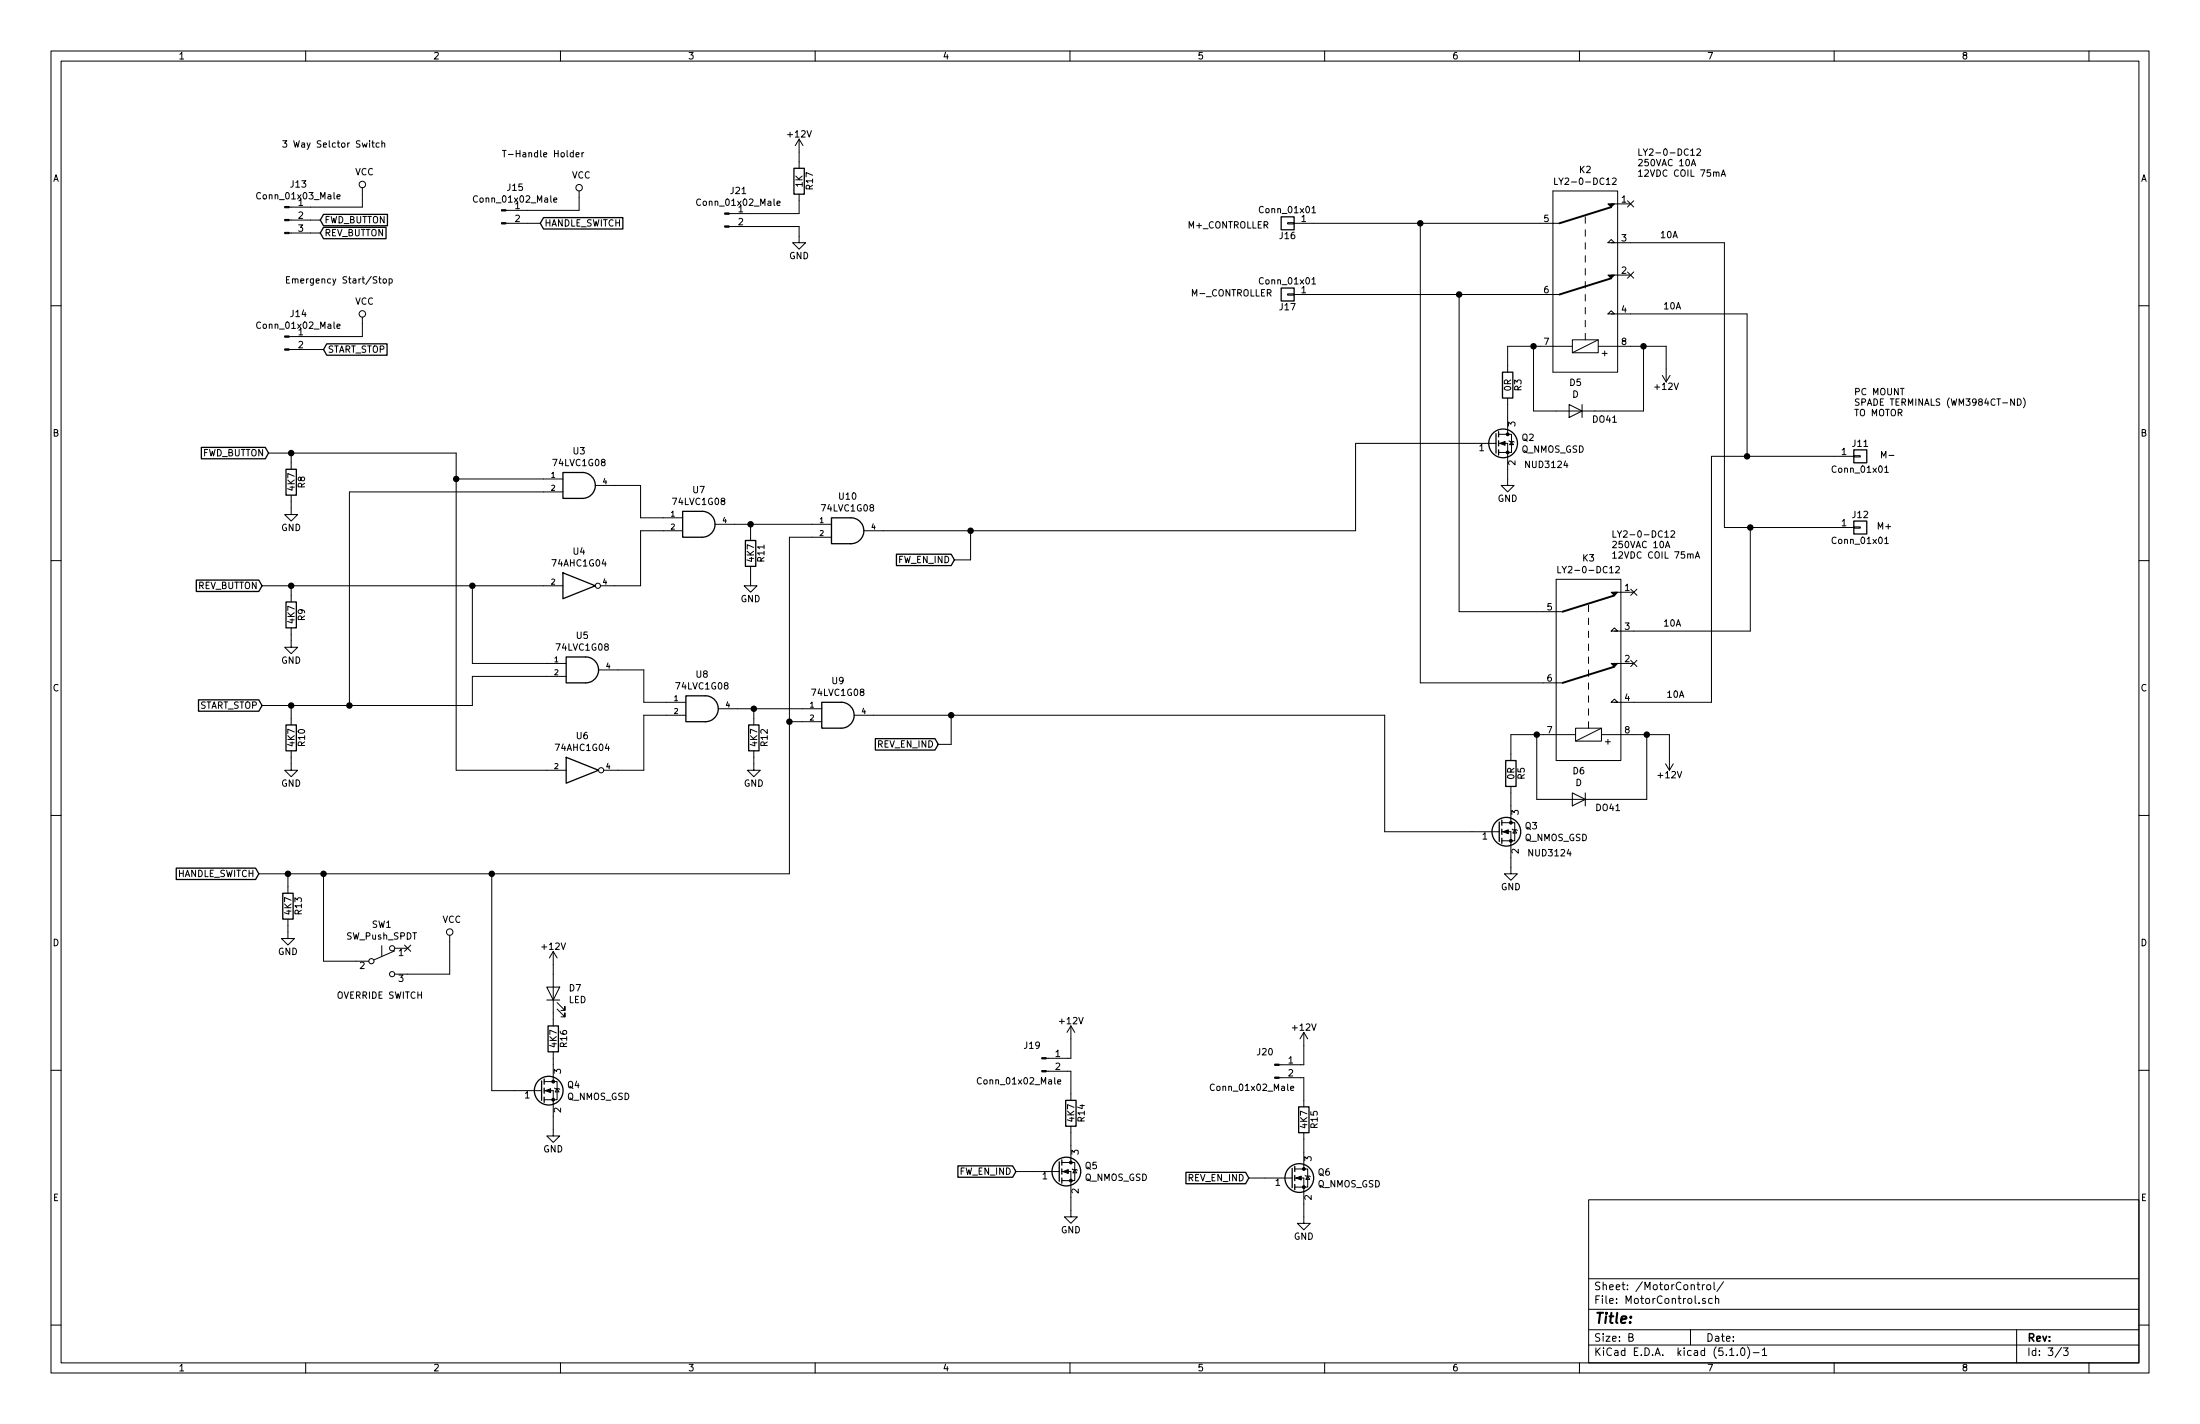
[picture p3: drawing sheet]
EESchema Schematic File Version 4
LIBS:LatheControl-cache
EELAYER 29 0
EELAYER END
$Descr B 17000 11000
encoding utf-8
Sheet 3 3
Title ""
Date ""
Rev ""
Comp ""
Comment1 ""
Comment2 ""
Comment3 ""
Comment4 ""
$EndDescr
$Comp
L LatheControl-rescue:+12V #PWR?
U 1 1
P 12875 2850
AR Path="/5C7584D1" Ref="#PWR?"  Part="1" 
AR Path="/5AFD01F0/5C7584D1" Ref="#PWR?"  Part="1" 
AR Path="/5AFD01F6/5C7584D1" Ref="#PWR0105"  Part="1" 
F 0 "#PWR0105" H 12875 2700 50  0001 C CNN
F 1 "+12V" H 12875 2990 50  0000 C CNN
F 2 "" H 12875 2850 50  0001 C CNN
F 3 "" H 12875 2850 50  0001 C CNN
	1    12875 2850
	1    0    0    1   
$EndComp
Wire Wire Line
	12600 2675 12700 2675
Wire Wire Line
	12875 2675 12875 2850
Text Notes 14325 3225 0    50   ~ 0
PC MOUNT\nSPADE TERMINALS (WM3984CT-ND)\nTO MOTOR
$Comp
L Device:Q_NMOS_GSD Q?
U 1 1
P 11550 3425
AR Path="/5AFD01F0/5C7584DA" Ref="Q?"  Part="1" 
AR Path="/5AFD01F6/5C7584DA" Ref="Q2"  Part="1" 
F 0 "Q2" H 11755 3471 50  0000 L CNN
F 1 "Q_NMOS_GSD" H 11755 3380 50  0000 L CNN
F 2 "TO_SOT_Packages_SMD:SOT-23W_Handsoldering" H 11750 3525 50  0001 C CNN
F 3 "https://www.onsemi.com/pub/Collateral/NUD3124-D.PDF" H 11550 3425 50  0001 C CNN
	1    11550 3425
	1    0    0    -1  
$EndComp
$Comp
L LatheControl-rescue:GND #PWR?
U 1 1
P 11650 3700
AR Path="/5C7584E1" Ref="#PWR?"  Part="1" 
AR Path="/5AFD01F0/5C7584E1" Ref="#PWR?"  Part="1" 
AR Path="/5AFD01F6/5C7584E1" Ref="#PWR0106"  Part="1" 
F 0 "#PWR0106" H 11650 3450 50  0001 C CNN
F 1 "GND" H 11650 3550 50  0000 C CNN
F 2 "" H 11650 3700 50  0001 C CNN
F 3 "" H 11650 3700 50  0001 C CNN
	1    11650 3700
	1    0    0    -1  
$EndComp
Wire Wire Line
	11900 2675 11850 2675
Wire Wire Line
	11650 3625 11650 3700
$Comp
L LatheControl-rescue:R R?
U 1 1
P 11650 2975
AR Path="/5C7584E9" Ref="R?"  Part="1" 
AR Path="/5AFD01F0/5C7584E9" Ref="R?"  Part="1" 
AR Path="/5AFD01F6/5C7584E9" Ref="R3"  Part="1" 
F 0 "R3" V 11730 2975 50  0000 C CNN
F 1 "0R" V 11650 2975 50  0000 C CNN
F 2 "Resistors_SMD:R_0603_HandSoldering" V 11580 2975 50  0001 C CNN
F 3 "http://www.yageo.com/documents/recent/PYu-RC_Group_51_RoHS_L_10.pdf" H 11650 2975 50  0001 C CNN
	1    11650 2975
	1    0    0    -1  
$EndComp
Wire Wire Line
	11650 2675 11650 2825
Wire Wire Line
	11650 3125 11650 3225
Text Notes 11775 3625 0    50   ~ 0
NUD3124
$Comp
L LatheControl-rescue:Conn_01x01 J?
U 1 1
P 14375 3525
AR Path="/5C7584F5" Ref="J?"  Part="1" 
AR Path="/5AFD01F0/5C7584F5" Ref="J?"  Part="1" 
AR Path="/5AFD01F6/5C7584F5" Ref="J11"  Part="1" 
F 0 "J11" H 14375 3625 50  0000 C CNN
F 1 "Conn_01x01" H 14375 3425 50  0000 C CNN
F 2 "CustomFootrpints:0197054203" H 14375 3525 50  0001 C CNN
F 3 "https://www.molex.com/pdm_docs/sd/197054203_sd.pdf" H 14375 3525 50  0001 C CNN
	1    14375 3525
	1    0    0    -1  
$EndComp
$Comp
L LatheControl-rescue:Conn_01x01 J?
U 1 1
P 14375 4075
AR Path="/5C7584FC" Ref="J?"  Part="1" 
AR Path="/5AFD01F0/5C7584FC" Ref="J?"  Part="1" 
AR Path="/5AFD01F6/5C7584FC" Ref="J12"  Part="1" 
F 0 "J12" H 14375 4175 50  0000 C CNN
F 1 "Conn_01x01" H 14375 3975 50  0000 C CNN
F 2 "CustomFootrpints:0197054203" H 14375 4075 50  0001 C CNN
F 3 "https://www.molex.com/pdm_docs/sd/197054203_sd.pdf" H 14375 4075 50  0001 C CNN
	1    14375 4075
	1    0    0    -1  
$EndComp
Text Notes 12825 1850 0    50   ~ 0
10A
Text Notes 12850 2400 0    50   ~ 0
10A
$Comp
L Device:D D?
U 1 1
P 12175 3175
AR Path="/5AFD01F0/5C758509" Ref="D?"  Part="1" 
AR Path="/5AFD01F6/5C758509" Ref="D5"  Part="1" 
F 0 "D5" H 12175 2959 50  0000 C CNN
F 1 "D" H 12175 3050 50  0000 C CNN
F 2 "Diodes_THT:D_DO-41_SOD81_P10.16mm_Horizontal" H 12175 3175 50  0001 C CNN
F 3 "https://www.onsemi.com/pub/Collateral/1N4001-D.PDF" H 12175 3175 50  0001 C CNN
	1    12175 3175
	-1   0    0    1   
$EndComp
Wire Wire Line
	12025 3175 11850 3175
Wire Wire Line
	11850 3175 11850 2675
Connection ~ 11850 2675
Wire Wire Line
	11850 2675 11650 2675
Wire Wire Line
	12700 3175 12700 2675
Connection ~ 12700 2675
Wire Wire Line
	12700 2675 12875 2675
Text Notes 12650 1375 0    50   ~ 0
LY2-0-DC12\n250VAC 10A\n12VDC COIL 75mA
$Comp
L LY2-0-DC12:LY2-0-DC12 K?
U 1 1
P 12350 2675
AR Path="/5AFD01F0/5C758518" Ref="K?"  Part="1" 
AR Path="/5AFD01F6/5C758518" Ref="K2"  Part="1" 
F 0 "K2" H 12250 4040 50  0000 C CNN
F 1 "LY2-0-DC12" H 12250 3949 50  0000 C CNN
F 2 "CustomFootrpints:PT08-0" H 12350 2475 50  0001 C CNN
F 3 "https://industrial.omron.us/en/media/LY_Electromechanical_Relay_Datasheet_tcm849-96656.pdf" H 12350 2475 50  0001 C CNN
	1    12350 2675
	1    0    0    -1  
$EndComp
Wire Wire Line
	12325 3175 12700 3175
NoConn ~ 12600 1575
NoConn ~ 12600 2125
Text Notes 12300 3275 0    50   ~ 0
DO41
$Comp
L LatheControl-rescue:+12V #PWR?
U 1 1
P 12900 5850
AR Path="/5C758B7B" Ref="#PWR?"  Part="1" 
AR Path="/5AFD01F0/5C758B7B" Ref="#PWR?"  Part="1" 
AR Path="/5AFD01F6/5C758B7B" Ref="#PWR0107"  Part="1" 
F 0 "#PWR0107" H 12900 5700 50  0001 C CNN
F 1 "+12V" H 12900 5990 50  0000 C CNN
F 2 "" H 12900 5850 50  0001 C CNN
F 3 "" H 12900 5850 50  0001 C CNN
	1    12900 5850
	1    0    0    1   
$EndComp
Wire Wire Line
	12625 5675 12725 5675
Wire Wire Line
	12900 5675 12900 5850
$Comp
L Device:Q_NMOS_GSD Q?
U 1 1
P 11575 6425
AR Path="/5AFD01F0/5C758B84" Ref="Q?"  Part="1" 
AR Path="/5AFD01F6/5C758B84" Ref="Q3"  Part="1" 
F 0 "Q3" H 11780 6471 50  0000 L CNN
F 1 "Q_NMOS_GSD" H 11780 6380 50  0000 L CNN
F 2 "TO_SOT_Packages_SMD:SOT-23W_Handsoldering" H 11775 6525 50  0001 C CNN
F 3 "https://www.onsemi.com/pub/Collateral/NUD3124-D.PDF" H 11575 6425 50  0001 C CNN
	1    11575 6425
	1    0    0    -1  
$EndComp
$Comp
L LatheControl-rescue:GND #PWR?
U 1 1
P 11675 6700
AR Path="/5C758B8B" Ref="#PWR?"  Part="1" 
AR Path="/5AFD01F0/5C758B8B" Ref="#PWR?"  Part="1" 
AR Path="/5AFD01F6/5C758B8B" Ref="#PWR0108"  Part="1" 
F 0 "#PWR0108" H 11675 6450 50  0001 C CNN
F 1 "GND" H 11675 6550 50  0000 C CNN
F 2 "" H 11675 6700 50  0001 C CNN
F 3 "" H 11675 6700 50  0001 C CNN
	1    11675 6700
	1    0    0    -1  
$EndComp
Wire Wire Line
	11925 5675 11875 5675
Wire Wire Line
	11675 6625 11675 6700
$Comp
L LatheControl-rescue:R R?
U 1 1
P 11675 5975
AR Path="/5C758B93" Ref="R?"  Part="1" 
AR Path="/5AFD01F0/5C758B93" Ref="R?"  Part="1" 
AR Path="/5AFD01F6/5C758B93" Ref="R5"  Part="1" 
F 0 "R5" V 11755 5975 50  0000 C CNN
F 1 "0R" V 11675 5975 50  0000 C CNN
F 2 "Resistors_SMD:R_0603_HandSoldering" V 11605 5975 50  0001 C CNN
F 3 "http://www.yageo.com/documents/recent/PYu-RC_Group_51_RoHS_L_10.pdf" H 11675 5975 50  0001 C CNN
	1    11675 5975
	1    0    0    -1  
$EndComp
Wire Wire Line
	11675 5675 11675 5825
Wire Wire Line
	11675 6125 11675 6225
Text Notes 11800 6625 0    50   ~ 0
NUD3124
Text Notes 12850 4850 0    50   ~ 0
10A
Text Notes 12875 5400 0    50   ~ 0
10A
$Comp
L Device:D D?
U 1 1
P 12200 6175
AR Path="/5AFD01F0/5C758BB0" Ref="D?"  Part="1" 
AR Path="/5AFD01F6/5C758BB0" Ref="D6"  Part="1" 
F 0 "D6" H 12200 5959 50  0000 C CNN
F 1 "D" H 12200 6050 50  0000 C CNN
F 2 "Diodes_THT:D_DO-41_SOD81_P10.16mm_Horizontal" H 12200 6175 50  0001 C CNN
F 3 "https://www.onsemi.com/pub/Collateral/1N4001-D.PDF" H 12200 6175 50  0001 C CNN
	1    12200 6175
	-1   0    0    1   
$EndComp
Wire Wire Line
	12050 6175 11875 6175
Wire Wire Line
	11875 6175 11875 5675
Connection ~ 11875 5675
Wire Wire Line
	11875 5675 11675 5675
Wire Wire Line
	12725 6175 12725 5675
Connection ~ 12725 5675
Wire Wire Line
	12725 5675 12900 5675
$Comp
L LY2-0-DC12:LY2-0-DC12 K?
U 1 1
P 12375 5675
AR Path="/5AFD01F0/5C758BBF" Ref="K?"  Part="1" 
AR Path="/5AFD01F6/5C758BBF" Ref="K3"  Part="1" 
F 0 "K3" H 12275 7040 50  0000 C CNN
F 1 "LY2-0-DC12" H 12275 6949 50  0000 C CNN
F 2 "CustomFootrpints:PT08-0" H 12375 5475 50  0001 C CNN
F 3 "https://industrial.omron.us/en/media/LY_Electromechanical_Relay_Datasheet_tcm849-96656.pdf" H 12375 5475 50  0001 C CNN
	1    12375 5675
	1    0    0    -1  
$EndComp
Wire Wire Line
	12350 6175 12725 6175
NoConn ~ 12625 4575
NoConn ~ 12625 5125
Text Notes 12325 6275 0    50   ~ 0
DO41
Wire Wire Line
	12600 2425 13500 2425
Wire Wire Line
	13500 2425 13500 3525
Wire Wire Line
	12625 4875 13525 4875
Wire Wire Line
	13525 4875 13525 4075
Wire Wire Line
	13325 1875 13325 4075
Wire Wire Line
	13325 4075 13525 4075
Connection ~ 13525 4075
Wire Wire Line
	12625 5425 13225 5425
Wire Wire Line
	13225 5425 13225 3525
Wire Wire Line
	13225 3525 13500 3525
Connection ~ 13500 3525
Text Notes 12450 4325 0    50   ~ 0
LY2-0-DC12\n250VAC 10A\n12VDC COIL 75mA
$Comp
L 74xGxx:74LVC1G08 U3
U 1 1
P 4500 3750
F 0 "U3" H 4475 4017 50  0000 C CNN
F 1 "74LVC1G08" H 4475 3926 50  0000 C CNN
F 2 "TO_SOT_Packages_SMD:SOT-23-5_HandSoldering" H 4500 3750 50  0001 C CNN
F 3 "http://www.ti.com/lit/sg/scyt129e/scyt129e.pdf" H 4500 3750 50  0001 C CNN
	1    4500 3750
	1    0    0    -1  
$EndComp
$Comp
L 74xGxx:74LVC1G08 U7
U 1 1
P 5425 4050
F 0 "U7" H 5400 4317 50  0000 C CNN
F 1 "74LVC1G08" H 5400 4226 50  0000 C CNN
F 2 "TO_SOT_Packages_SMD:SOT-23-5_HandSoldering" H 5425 4050 50  0001 C CNN
F 3 "http://www.ti.com/lit/sg/scyt129e/scyt129e.pdf" H 5425 4050 50  0001 C CNN
	1    5425 4050
	1    0    0    -1  
$EndComp
Wire Wire Line
	4750 3750 4950 3750
Wire Wire Line
	4950 3750 4950 4000
Wire Wire Line
	4950 4000 5125 4000
$Comp
L 74xGxx:74AHC1G04 U4
U 1 1
P 4500 4525
F 0 "U4" H 4475 4792 50  0000 C CNN
F 1 "74AHC1G04" H 4475 4701 50  0000 C CNN
F 2 "TO_SOT_Packages_SMD:SOT-23-5_HandSoldering" H 4500 4525 50  0001 C CNN
F 3 "http://www.ti.com/lit/sg/scyt129e/scyt129e.pdf" H 4500 4525 50  0001 C CNN
	1    4500 4525
	1    0    0    -1  
$EndComp
Wire Wire Line
	4750 4525 4950 4525
Wire Wire Line
	4950 4525 4950 4100
Wire Wire Line
	4950 4100 5125 4100
$Comp
L 74xGxx:74LVC1G08 U5
U 1 1
P 4525 5175
F 0 "U5" H 4500 5442 50  0000 C CNN
F 1 "74LVC1G08" H 4500 5351 50  0000 C CNN
F 2 "TO_SOT_Packages_SMD:SOT-23-5_HandSoldering" H 4525 5175 50  0001 C CNN
F 3 "http://www.ti.com/lit/sg/scyt129e/scyt129e.pdf" H 4525 5175 50  0001 C CNN
	1    4525 5175
	1    0    0    -1  
$EndComp
$Comp
L 74xGxx:74LVC1G08 U8
U 1 1
P 5450 5475
F 0 "U8" H 5425 5742 50  0000 C CNN
F 1 "74LVC1G08" H 5425 5651 50  0000 C CNN
F 2 "TO_SOT_Packages_SMD:SOT-23-5_HandSoldering" H 5450 5475 50  0001 C CNN
F 3 "http://www.ti.com/lit/sg/scyt129e/scyt129e.pdf" H 5450 5475 50  0001 C CNN
	1    5450 5475
	1    0    0    -1  
$EndComp
Wire Wire Line
	4775 5175 4975 5175
Wire Wire Line
	4975 5175 4975 5425
Wire Wire Line
	4975 5425 5150 5425
$Comp
L 74xGxx:74AHC1G04 U6
U 1 1
P 4525 5950
F 0 "U6" H 4500 6217 50  0000 C CNN
F 1 "74AHC1G04" H 4500 6126 50  0000 C CNN
F 2 "TO_SOT_Packages_SMD:SOT-23-5_HandSoldering" H 4525 5950 50  0001 C CNN
F 3 "http://www.ti.com/lit/sg/scyt129e/scyt129e.pdf" H 4525 5950 50  0001 C CNN
	1    4525 5950
	1    0    0    -1  
$EndComp
Wire Wire Line
	4775 5950 4975 5950
Wire Wire Line
	4975 5950 4975 5525
Wire Wire Line
	4975 5525 5150 5525
$Comp
L LatheControl-rescue:R R?
U 1 1
P 2250 3725
AR Path="/5C760FE1" Ref="R?"  Part="1" 
AR Path="/5AFD01F0/5C760FE1" Ref="R?"  Part="1" 
AR Path="/5AFD01F6/5C760FE1" Ref="R8"  Part="1" 
F 0 "R8" V 2330 3725 50  0000 C CNN
F 1 "4K7" V 2250 3725 50  0000 C CNN
F 2 "Resistors_SMD:R_0603_HandSoldering" V 2180 3725 50  0001 C CNN
F 3 "http://www.yageo.com/documents/recent/PYu-RC_Group_51_RoHS_L_10.pdf" H 2250 3725 50  0001 C CNN
	1    2250 3725
	1    0    0    -1  
$EndComp
$Comp
L LatheControl-rescue:GND #PWR?
U 1 1
P 2250 3925
AR Path="/5C76106B" Ref="#PWR?"  Part="1" 
AR Path="/5AFD01F0/5C76106B" Ref="#PWR?"  Part="1" 
AR Path="/5AFD01F6/5C76106B" Ref="#PWR023"  Part="1" 
F 0 "#PWR023" H 2250 3675 50  0001 C CNN
F 1 "GND" H 2250 3775 50  0000 C CNN
F 2 "" H 2250 3925 50  0001 C CNN
F 3 "" H 2250 3925 50  0001 C CNN
	1    2250 3925
	1    0    0    -1  
$EndComp
Wire Wire Line
	2250 3875 2250 3925
Wire Wire Line
	5800 4125 5800 4050
Wire Wire Line
	5800 4050 5675 4050
Wire Wire Line
	5825 5550 5825 5475
Wire Wire Line
	5825 5475 5700 5475
$Comp
L power:VCC #PWR021
U 1 1
P 2800 1500
F 0 "#PWR021" H 2800 1350 50  0001 C CNN
F 1 "VCC" H 2817 1673 50  0000 C CNN
F 2 "" H 2800 1500 50  0001 C CNN
F 3 "" H 2800 1500 50  0001 C CNN
	1    2800 1500
	1    0    0    -1  
$EndComp
Wire Wire Line
	2800 1500 2800 1600
$Comp
L Connector:Conn_01x02_Male J14
U 1 1
P 2200 2600
F 0 "J14" H 2306 2778 50  0000 C CNN
F 1 "Conn_01x02_Male" H 2306 2687 50  0000 C CNN
F 2 "Connectors_JST:JST_EH_B02B-EH-A_02x2.50mm_Straight" H 2200 2600 50  0001 C CNN
F 3 "http://www.jst-mfg.com/product/pdf/eng/eEH.pdf" H 2200 2600 50  0001 C CNN
	1    2200 2600
	1    0    0    -1  
$EndComp
$Comp
L power:VCC #PWR022
U 1 1
P 2800 2500
F 0 "#PWR022" H 2800 2350 50  0001 C CNN
F 1 "VCC" H 2817 2673 50  0000 C CNN
F 2 "" H 2800 2500 50  0001 C CNN
F 3 "" H 2800 2500 50  0001 C CNN
	1    2800 2500
	1    0    0    -1  
$EndComp
Wire Wire Line
	2800 2500 2800 2600
Wire Wire Line
	2800 2600 2400 2600
Text GLabel 2475 1700 2    50   Input ~ 0
FWD_BUTTON
Text GLabel 2475 1800 2    50   Input ~ 0
REV_BUTTON
Text GLabel 2500 2700 2    50   Input ~ 0
START_STOP
Wire Wire Line
	2500 2700 2400 2700
Wire Wire Line
	2475 1800 2400 1800
Wire Wire Line
	2475 1700 2400 1700
Text GLabel 2075 3500 0    50   Input ~ 0
FWD_BUTTON
Text GLabel 2025 4525 0    50   Input ~ 0
REV_BUTTON
Text GLabel 2025 5450 0    50   Input ~ 0
START_STOP
$Comp
L LatheControl-rescue:R R?
U 1 1
P 2250 4750
AR Path="/5C784597" Ref="R?"  Part="1" 
AR Path="/5AFD01F0/5C784597" Ref="R?"  Part="1" 
AR Path="/5AFD01F6/5C784597" Ref="R9"  Part="1" 
F 0 "R9" V 2330 4750 50  0000 C CNN
F 1 "4K7" V 2250 4750 50  0000 C CNN
F 2 "Resistors_SMD:R_0603_HandSoldering" V 2180 4750 50  0001 C CNN
F 3 "http://www.yageo.com/documents/recent/PYu-RC_Group_51_RoHS_L_10.pdf" H 2250 4750 50  0001 C CNN
	1    2250 4750
	1    0    0    -1  
$EndComp
$Comp
L LatheControl-rescue:GND #PWR?
U 1 1
P 2250 4950
AR Path="/5C78459E" Ref="#PWR?"  Part="1" 
AR Path="/5AFD01F0/5C78459E" Ref="#PWR?"  Part="1" 
AR Path="/5AFD01F6/5C78459E" Ref="#PWR024"  Part="1" 
F 0 "#PWR024" H 2250 4700 50  0001 C CNN
F 1 "GND" H 2250 4800 50  0000 C CNN
F 2 "" H 2250 4950 50  0001 C CNN
F 3 "" H 2250 4950 50  0001 C CNN
	1    2250 4950
	1    0    0    -1  
$EndComp
Wire Wire Line
	2250 4900 2250 4950
$Comp
L LatheControl-rescue:R R?
U 1 1
P 2250 5700
AR Path="/5C785C28" Ref="R?"  Part="1" 
AR Path="/5AFD01F0/5C785C28" Ref="R?"  Part="1" 
AR Path="/5AFD01F6/5C785C28" Ref="R10"  Part="1" 
F 0 "R10" V 2330 5700 50  0000 C CNN
F 1 "4K7" V 2250 5700 50  0000 C CNN
F 2 "Resistors_SMD:R_0603_HandSoldering" V 2180 5700 50  0001 C CNN
F 3 "http://www.yageo.com/documents/recent/PYu-RC_Group_51_RoHS_L_10.pdf" H 2250 5700 50  0001 C CNN
	1    2250 5700
	1    0    0    -1  
$EndComp
$Comp
L LatheControl-rescue:GND #PWR?
U 1 1
P 2250 5900
AR Path="/5C785C2F" Ref="#PWR?"  Part="1" 
AR Path="/5AFD01F0/5C785C2F" Ref="#PWR?"  Part="1" 
AR Path="/5AFD01F6/5C785C2F" Ref="#PWR025"  Part="1" 
F 0 "#PWR025" H 2250 5650 50  0001 C CNN
F 1 "GND" H 2250 5750 50  0000 C CNN
F 2 "" H 2250 5900 50  0001 C CNN
F 3 "" H 2250 5900 50  0001 C CNN
	1    2250 5900
	1    0    0    -1  
$EndComp
Wire Wire Line
	2250 5850 2250 5900
Wire Wire Line
	2075 3500 2250 3500
Wire Wire Line
	3525 3500 3525 3700
Wire Wire Line
	3525 3700 4200 3700
Wire Wire Line
	2250 3575 2250 3500
Connection ~ 2250 3500
Wire Wire Line
	2250 3500 3525 3500
Wire Wire Line
	2025 5450 2250 5450
Wire Wire Line
	2700 5450 2700 3800
Wire Wire Line
	2700 3800 4200 3800
Wire Wire Line
	2250 5550 2250 5450
Connection ~ 2250 5450
Wire Wire Line
	2250 5450 2700 5450
Wire Wire Line
	2025 4525 2250 4525
Wire Wire Line
	2250 4600 2250 4525
Connection ~ 2250 4525
Wire Wire Line
	2250 4525 3650 4525
Wire Wire Line
	5825 5850 5825 5900
$Comp
L LatheControl-rescue:GND #PWR?
U 1 1
P 5825 5900
AR Path="/5C762B4F" Ref="#PWR?"  Part="1" 
AR Path="/5AFD01F0/5C762B4F" Ref="#PWR?"  Part="1" 
AR Path="/5AFD01F6/5C762B4F" Ref="#PWR027"  Part="1" 
F 0 "#PWR027" H 5825 5650 50  0001 C CNN
F 1 "GND" H 5825 5750 50  0000 C CNN
F 2 "" H 5825 5900 50  0001 C CNN
F 3 "" H 5825 5900 50  0001 C CNN
	1    5825 5900
	1    0    0    -1  
$EndComp
$Comp
L LatheControl-rescue:R R?
U 1 1
P 5825 5700
AR Path="/5C762B48" Ref="R?"  Part="1" 
AR Path="/5AFD01F0/5C762B48" Ref="R?"  Part="1" 
AR Path="/5AFD01F6/5C762B48" Ref="R12"  Part="1" 
F 0 "R12" V 5905 5700 50  0000 C CNN
F 1 "4K7" V 5825 5700 50  0000 C CNN
F 2 "Resistors_SMD:R_0603_HandSoldering" V 5755 5700 50  0001 C CNN
F 3 "http://www.yageo.com/documents/recent/PYu-RC_Group_51_RoHS_L_10.pdf" H 5825 5700 50  0001 C CNN
	1    5825 5700
	1    0    0    -1  
$EndComp
Wire Wire Line
	4225 5225 3650 5225
Wire Wire Line
	3650 5225 3650 5450
Wire Wire Line
	3650 5450 2700 5450
Connection ~ 2700 5450
Wire Wire Line
	4225 5125 3650 5125
Wire Wire Line
	3650 5125 3650 4525
Connection ~ 3650 4525
Wire Wire Line
	3650 4525 4200 4525
Wire Wire Line
	3525 3700 3525 5950
Wire Wire Line
	3525 5950 4225 5950
Connection ~ 3525 3700
Wire Wire Line
	12600 1875 13325 1875
Text Notes 2175 1150 0    50   ~ 0
3 Way Selctor Switch
Text Notes 2200 2200 0    50   ~ 0
Emergency Start/Stop
Wire Wire Line
	5825 5475 6200 5475
Connection ~ 5825 5475
Wire Wire Line
	5800 4425 5800 4475
$Comp
L LatheControl-rescue:GND #PWR?
U 1 1
P 5800 4475
AR Path="/5C7DF72B" Ref="#PWR?"  Part="1" 
AR Path="/5AFD01F0/5C7DF72B" Ref="#PWR?"  Part="1" 
AR Path="/5AFD01F6/5C7DF72B" Ref="#PWR026"  Part="1" 
F 0 "#PWR026" H 5800 4225 50  0001 C CNN
F 1 "GND" H 5800 4325 50  0000 C CNN
F 2 "" H 5800 4475 50  0001 C CNN
F 3 "" H 5800 4475 50  0001 C CNN
	1    5800 4475
	1    0    0    -1  
$EndComp
$Comp
L LatheControl-rescue:R R?
U 1 1
P 5800 4275
AR Path="/5C7DF731" Ref="R?"  Part="1" 
AR Path="/5AFD01F0/5C7DF731" Ref="R?"  Part="1" 
AR Path="/5AFD01F6/5C7DF731" Ref="R11"  Part="1" 
F 0 "R11" V 5880 4275 50  0000 C CNN
F 1 "4K7" V 5800 4275 50  0000 C CNN
F 2 "Resistors_SMD:R_0603_HandSoldering" V 5730 4275 50  0001 C CNN
F 3 "http://www.yageo.com/documents/recent/PYu-RC_Group_51_RoHS_L_10.pdf" H 5800 4275 50  0001 C CNN
	1    5800 4275
	1    0    0    -1  
$EndComp
$Comp
L LatheControl-rescue:Conn_01x01 J?
U 1 1
P 9950 1725
AR Path="/5C8F6AE1" Ref="J?"  Part="1" 
AR Path="/5AFD01F0/5C8F6AE1" Ref="J?"  Part="1" 
AR Path="/5AFD01F6/5C8F6AE1" Ref="J16"  Part="1" 
F 0 "J16" H 9950 1825 50  0000 C CNN
F 1 "Conn_01x01" H 9950 1625 50  0000 C CNN
F 2 "CustomFootrpints:0197054203" H 9950 1725 50  0001 C CNN
F 3 "https://www.molex.com/pdm_docs/sd/197054203_sd.pdf" H 9950 1725 50  0001 C CNN
	1    9950 1725
	-1   0    0    1   
$EndComp
$Comp
L LatheControl-rescue:Conn_01x01 J?
U 1 1
P 9950 2275
AR Path="/5C8F6BA7" Ref="J?"  Part="1" 
AR Path="/5AFD01F0/5C8F6BA7" Ref="J?"  Part="1" 
AR Path="/5AFD01F6/5C8F6BA7" Ref="J17"  Part="1" 
F 0 "J17" H 9950 2375 50  0000 C CNN
F 1 "Conn_01x01" H 9950 2175 50  0000 C CNN
F 2 "CustomFootrpints:0197054203" H 9950 2275 50  0001 C CNN
F 3 "https://www.molex.com/pdm_docs/sd/197054203_sd.pdf" H 9950 2275 50  0001 C CNN
	1    9950 2275
	-1   0    0    1   
$EndComp
Wire Wire Line
	11275 2275 11275 4725
Wire Wire Line
	11275 4725 11925 4725
Connection ~ 11275 2275
Wire Wire Line
	11275 2275 11900 2275
Wire Wire Line
	10975 1725 10975 5275
Wire Wire Line
	10975 5275 11925 5275
Connection ~ 10975 1725
Wire Wire Line
	10975 1725 11900 1725
Text Notes 9175 1775 0    50   ~ 0
M+_CONTROLLER
Text Notes 9200 2300 0    50   ~ 0
M-_CONTROLLER
Text Notes 14525 3550 0    50   ~ 0
M-
Text Notes 14500 4100 0    50   ~ 0
M+
$Comp
L Connector:Conn_01x02_Male J15
U 1 1
P 3875 1625
F 0 "J15" H 3981 1803 50  0000 C CNN
F 1 "Conn_01x02_Male" H 3981 1712 50  0000 C CNN
F 2 "Connectors_JST:JST_EH_B02B-EH-A_02x2.50mm_Straight" H 3875 1625 50  0001 C CNN
F 3 "http://www.jst-mfg.com/product/pdf/eng/eEH.pdf" H 3875 1625 50  0001 C CNN
	1    3875 1625
	1    0    0    -1  
$EndComp
$Comp
L power:VCC #PWR0109
U 1 1
P 4475 1525
F 0 "#PWR0109" H 4475 1375 50  0001 C CNN
F 1 "VCC" H 4492 1698 50  0000 C CNN
F 2 "" H 4475 1525 50  0001 C CNN
F 3 "" H 4475 1525 50  0001 C CNN
	1    4475 1525
	1    0    0    -1  
$EndComp
Wire Wire Line
	4475 1525 4475 1625
Wire Wire Line
	4475 1625 4075 1625
Text GLabel 4175 1725 2    50   Input ~ 0
HANDLE_SWITCH
Wire Wire Line
	4175 1725 4075 1725
Text Notes 3875 1225 0    50   ~ 0
T-Handle Holder
Text GLabel 2000 6750 0    50   Input ~ 0
HANDLE_SWITCH
$Comp
L LatheControl-rescue:R R?
U 1 1
P 2225 7000
AR Path="/5C91B23D" Ref="R?"  Part="1" 
AR Path="/5AFD01F0/5C91B23D" Ref="R?"  Part="1" 
AR Path="/5AFD01F6/5C91B23D" Ref="R13"  Part="1" 
F 0 "R13" V 2305 7000 50  0000 C CNN
F 1 "4K7" V 2225 7000 50  0000 C CNN
F 2 "Resistors_SMD:R_0603_HandSoldering" V 2155 7000 50  0001 C CNN
F 3 "http://www.yageo.com/documents/recent/PYu-RC_Group_51_RoHS_L_10.pdf" H 2225 7000 50  0001 C CNN
	1    2225 7000
	1    0    0    -1  
$EndComp
$Comp
L LatheControl-rescue:GND #PWR?
U 1 1
P 2225 7200
AR Path="/5C91B244" Ref="#PWR?"  Part="1" 
AR Path="/5AFD01F0/5C91B244" Ref="#PWR?"  Part="1" 
AR Path="/5AFD01F6/5C91B244" Ref="#PWR0110"  Part="1" 
F 0 "#PWR0110" H 2225 6950 50  0001 C CNN
F 1 "GND" H 2225 7050 50  0000 C CNN
F 2 "" H 2225 7200 50  0001 C CNN
F 3 "" H 2225 7200 50  0001 C CNN
	1    2225 7200
	1    0    0    -1  
$EndComp
Wire Wire Line
	2225 7150 2225 7200
Wire Wire Line
	2225 6850 2225 6750
$Comp
L 74xGxx:74LVC1G08 U10
U 1 1
P 6575 4100
F 0 "U10" H 6550 4367 50  0000 C CNN
F 1 "74LVC1G08" H 6550 4276 50  0000 C CNN
F 2 "TO_SOT_Packages_SMD:SOT-23-5_HandSoldering" H 6575 4100 50  0001 C CNN
F 3 "http://www.ti.com/lit/sg/scyt129e/scyt129e.pdf" H 6575 4100 50  0001 C CNN
	1    6575 4100
	1    0    0    -1  
$EndComp
$Comp
L 74xGxx:74LVC1G08 U9
U 1 1
P 6500 5525
F 0 "U9" H 6475 5792 50  0000 C CNN
F 1 "74LVC1G08" H 6475 5701 50  0000 C CNN
F 2 "TO_SOT_Packages_SMD:SOT-23-5_HandSoldering" H 6500 5525 50  0001 C CNN
F 3 "http://www.ti.com/lit/sg/scyt129e/scyt129e.pdf" H 6500 5525 50  0001 C CNN
	1    6500 5525
	1    0    0    -1  
$EndComp
Wire Wire Line
	6275 4050 5800 4050
Connection ~ 5800 4050
Wire Wire Line
	6275 4150 6100 4150
Wire Wire Line
	6100 4150 6100 5575
Connection ~ 2225 6750
Wire Wire Line
	2225 6750 2000 6750
Wire Wire Line
	6200 5575 6100 5575
Connection ~ 6100 5575
Wire Wire Line
	6100 5575 6100 6750
Wire Wire Line
	10700 5525 10700 6425
Wire Wire Line
	10700 6425 11375 6425
Wire Wire Line
	10475 4100 10475 3425
Wire Wire Line
	10475 3425 11350 3425
$Comp
L Switch:SW_Push_SPDT SW1
U 1 1
P 2950 7425
F 0 "SW1" H 2950 7710 50  0000 C CNN
F 1 "SW_Push_SPDT" H 2950 7619 50  0000 C CNN
F 2 "Buttons_Switches_THT:SW_CuK_OS102011MA1QN1_SPDT_Angled" H 2950 7425 50  0001 C CNN
F 3 "" H 2950 7425 50  0001 C CNN
	1    2950 7425
	1    0    0    -1  
$EndComp
Wire Wire Line
	2750 7425 2500 7425
Wire Wire Line
	2500 7425 2500 6750
Connection ~ 2500 6750
Wire Wire Line
	2500 6750 2225 6750
$Comp
L power:VCC #PWR0111
U 1 1
P 3475 7275
F 0 "#PWR0111" H 3475 7125 50  0001 C CNN
F 1 "VCC" H 3492 7448 50  0000 C CNN
F 2 "" H 3475 7275 50  0001 C CNN
F 3 "" H 3475 7275 50  0001 C CNN
	1    3475 7275
	1    0    0    -1  
$EndComp
Wire Wire Line
	3475 7275 3475 7525
Wire Wire Line
	3475 7525 3150 7525
NoConn ~ 3150 7325
Text Notes 2600 7725 0    50   ~ 0
OVERRIDE SWITCH
Wire Wire Line
	2800 1600 2400 1600
$Comp
L Connector:Conn_01x03_Male J13
U 1 1
P 2200 1700
F 0 "J13" H 2306 1978 50  0000 C CNN
F 1 "Conn_01x03_Male" H 2306 1887 50  0000 C CNN
F 2 "Connectors_JST:JST_EH_B03B-EH-A_03x2.50mm_Straight" H 2200 1700 50  0001 C CNN
F 3 "~" H 2200 1700 50  0001 C CNN
	1    2200 1700
	1    0    0    -1  
$EndComp
Wire Wire Line
	2500 6750 3800 6750
$Comp
L LatheControl-rescue:+12V #PWR?
U 1 1
P 4275 7450
AR Path="/5CA367EC" Ref="#PWR?"  Part="1" 
AR Path="/5AFD01F0/5CA367EC" Ref="#PWR?"  Part="1" 
AR Path="/5AFD01F6/5CA367EC" Ref="#PWR0115"  Part="1" 
F 0 "#PWR0115" H 4275 7300 50  0001 C CNN
F 1 "+12V" H 4275 7590 50  0000 C CNN
F 2 "" H 4275 7450 50  0001 C CNN
F 3 "" H 4275 7450 50  0001 C CNN
	1    4275 7450
	-1   0    0    -1  
$EndComp
Connection ~ 3800 6750
Wire Wire Line
	3800 6750 6100 6750
Wire Wire Line
	4275 8625 4275 8725
$Comp
L Device:Q_NMOS_GSD Q?
U 1 1
P 4175 8425
AR Path="/5AFD01F0/5CA2AEAD" Ref="Q?"  Part="1" 
AR Path="/5AFD01F6/5CA2AEAD" Ref="Q4"  Part="1" 
F 0 "Q4" H 4380 8471 50  0000 L CNN
F 1 "Q_NMOS_GSD" H 4380 8380 50  0000 L CNN
F 2 "TO_SOT_Packages_SMD:SOT-23W_Handsoldering" H 4375 8525 50  0001 C CNN
F 3 "https://www.onsemi.com/pub/Collateral/NUD3124-D.PDF" H 4175 8425 50  0001 C CNN
	1    4175 8425
	1    0    0    -1  
$EndComp
$Comp
L LatheControl-rescue:R R?
U 1 1
P 4275 8025
AR Path="/5CA47953" Ref="R?"  Part="1" 
AR Path="/5AFD01F0/5CA47953" Ref="R?"  Part="1" 
AR Path="/5AFD01F6/5CA47953" Ref="R16"  Part="1" 
F 0 "R16" V 4355 8025 50  0000 C CNN
F 1 "4K7" V 4275 8025 50  0000 C CNN
F 2 "Resistors_SMD:R_0603_HandSoldering" V 4205 8025 50  0001 C CNN
F 3 "http://www.yageo.com/documents/recent/PYu-RC_Group_51_RoHS_L_10.pdf" H 4275 8025 50  0001 C CNN
	1    4275 8025
	1    0    0    -1  
$EndComp
$Comp
L Device:LED D7
U 1 1
P 4275 7675
F 0 "D7" V 4314 7558 50  0000 R CNN
F 1 "LED" V 4223 7558 50  0000 R CNN
F 2 "LEDs:LED_0805_HandSoldering" H 4275 7675 50  0001 C CNN
F 3 "~" H 4275 7675 50  0001 C CNN
	1    4275 7675
	0    -1   -1   0   
$EndComp
Wire Wire Line
	4275 7450 4275 7525
Wire Wire Line
	4275 7825 4275 7875
Wire Wire Line
	4275 8175 4275 8225
Wire Wire Line
	3800 8425 3975 8425
Wire Wire Line
	6750 5525 7350 5525
$Comp
L Device:Q_NMOS_GSD Q?
U 1 1
P 8175 9050
AR Path="/5AFD01F0/5CB047AD" Ref="Q?"  Part="1" 
AR Path="/5AFD01F6/5CB047AD" Ref="Q5"  Part="1" 
F 0 "Q5" H 8380 9096 50  0000 L CNN
F 1 "Q_NMOS_GSD" H 8380 9005 50  0000 L CNN
F 2 "TO_SOT_Packages_SMD:SOT-23W_Handsoldering" H 8375 9150 50  0001 C CNN
F 3 "https://www.onsemi.com/pub/Collateral/NUD3124-D.PDF" H 8175 9050 50  0001 C CNN
	1    8175 9050
	1    0    0    -1  
$EndComp
$Comp
L LatheControl-rescue:R R?
U 1 1
P 8275 8600
AR Path="/5CB05B54" Ref="R?"  Part="1" 
AR Path="/5AFD01F0/5CB05B54" Ref="R?"  Part="1" 
AR Path="/5AFD01F6/5CB05B54" Ref="R14"  Part="1" 
F 0 "R14" V 8355 8600 50  0000 C CNN
F 1 "4K7" V 8275 8600 50  0000 C CNN
F 2 "Resistors_SMD:R_0603_HandSoldering" V 8205 8600 50  0001 C CNN
F 3 "http://www.yageo.com/documents/recent/PYu-RC_Group_51_RoHS_L_10.pdf" H 8275 8600 50  0001 C CNN
	1    8275 8600
	1    0    0    -1  
$EndComp
$Comp
L LatheControl-rescue:GND #PWR?
U 1 1
P 8275 9350
AR Path="/5CB0698F" Ref="#PWR?"  Part="1" 
AR Path="/5AFD01F0/5CB0698F" Ref="#PWR?"  Part="1" 
AR Path="/5AFD01F6/5CB0698F" Ref="#PWR0113"  Part="1" 
F 0 "#PWR0113" H 8275 9100 50  0001 C CNN
F 1 "GND" H 8275 9200 50  0000 C CNN
F 2 "" H 8275 9350 50  0001 C CNN
F 3 "" H 8275 9350 50  0001 C CNN
	1    8275 9350
	1    0    0    -1  
$EndComp
Wire Wire Line
	8275 9250 8275 9350
Wire Wire Line
	8275 8750 8275 8850
$Comp
L Connector:Conn_01x02_Male J19
U 1 1
P 8050 8175
F 0 "J19" H 7975 8275 50  0000 C CNN
F 1 "Conn_01x02_Male" H 7875 8000 50  0000 C CNN
F 2 "Connectors_JST:JST_EH_B02B-EH-A_02x2.50mm_Straight" H 8050 8175 50  0001 C CNN
F 3 "http://www.jst-mfg.com/product/pdf/eng/eEH.pdf" H 8050 8175 50  0001 C CNN
	1    8050 8175
	1    0    0    -1  
$EndComp
$Comp
L LatheControl-rescue:+12V #PWR?
U 1 1
P 8275 8025
AR Path="/5CB1223B" Ref="#PWR?"  Part="1" 
AR Path="/5AFD01F0/5CB1223B" Ref="#PWR?"  Part="1" 
AR Path="/5AFD01F6/5CB1223B" Ref="#PWR0117"  Part="1" 
F 0 "#PWR0117" H 8275 7875 50  0001 C CNN
F 1 "+12V" H 8275 8165 50  0000 C CNN
F 2 "" H 8275 8025 50  0001 C CNN
F 3 "" H 8275 8025 50  0001 C CNN
	1    8275 8025
	-1   0    0    -1  
$EndComp
Wire Wire Line
	8250 8275 8275 8275
Wire Wire Line
	8275 8275 8275 8450
Wire Wire Line
	8250 8175 8275 8175
Wire Wire Line
	8275 8175 8275 8025
Text GLabel 7850 9050 0    50   Input ~ 0
FW_EN_IND
Wire Wire Line
	7850 9050 7975 9050
$Comp
L Device:Q_NMOS_GSD Q?
U 1 1
P 9975 9100
AR Path="/5AFD01F0/5CB2A7DD" Ref="Q?"  Part="1" 
AR Path="/5AFD01F6/5CB2A7DD" Ref="Q6"  Part="1" 
F 0 "Q6" H 10180 9146 50  0000 L CNN
F 1 "Q_NMOS_GSD" H 10180 9055 50  0000 L CNN
F 2 "TO_SOT_Packages_SMD:SOT-23W_Handsoldering" H 10175 9200 50  0001 C CNN
F 3 "https://www.onsemi.com/pub/Collateral/NUD3124-D.PDF" H 9975 9100 50  0001 C CNN
	1    9975 9100
	1    0    0    -1  
$EndComp
$Comp
L LatheControl-rescue:R R?
U 1 1
P 10075 8650
AR Path="/5CB2A7E3" Ref="R?"  Part="1" 
AR Path="/5AFD01F0/5CB2A7E3" Ref="R?"  Part="1" 
AR Path="/5AFD01F6/5CB2A7E3" Ref="R15"  Part="1" 
F 0 "R15" V 10155 8650 50  0000 C CNN
F 1 "4K7" V 10075 8650 50  0000 C CNN
F 2 "Resistors_SMD:R_0603_HandSoldering" V 10005 8650 50  0001 C CNN
F 3 "http://www.yageo.com/documents/recent/PYu-RC_Group_51_RoHS_L_10.pdf" H 10075 8650 50  0001 C CNN
	1    10075 8650
	1    0    0    -1  
$EndComp
$Comp
L LatheControl-rescue:GND #PWR?
U 1 1
P 10075 9400
AR Path="/5CB2A7E9" Ref="#PWR?"  Part="1" 
AR Path="/5AFD01F0/5CB2A7E9" Ref="#PWR?"  Part="1" 
AR Path="/5AFD01F6/5CB2A7E9" Ref="#PWR0118"  Part="1" 
F 0 "#PWR0118" H 10075 9150 50  0001 C CNN
F 1 "GND" H 10075 9250 50  0000 C CNN
F 2 "" H 10075 9400 50  0001 C CNN
F 3 "" H 10075 9400 50  0001 C CNN
	1    10075 9400
	1    0    0    -1  
$EndComp
Wire Wire Line
	10075 9300 10075 9400
Wire Wire Line
	10075 8800 10075 8900
$Comp
L Connector:Conn_01x02_Male J20
U 1 1
P 9850 8225
F 0 "J20" H 9775 8325 50  0000 C CNN
F 1 "Conn_01x02_Male" H 9675 8050 50  0000 C CNN
F 2 "Connectors_JST:JST_EH_B02B-EH-A_02x2.50mm_Straight" H 9850 8225 50  0001 C CNN
F 3 "http://www.jst-mfg.com/product/pdf/eng/eEH.pdf" H 9850 8225 50  0001 C CNN
	1    9850 8225
	1    0    0    -1  
$EndComp
$Comp
L LatheControl-rescue:+12V #PWR?
U 1 1
P 10075 8075
AR Path="/5CB2A7F7" Ref="#PWR?"  Part="1" 
AR Path="/5AFD01F0/5CB2A7F7" Ref="#PWR?"  Part="1" 
AR Path="/5AFD01F6/5CB2A7F7" Ref="#PWR0119"  Part="1" 
F 0 "#PWR0119" H 10075 7925 50  0001 C CNN
F 1 "+12V" H 10075 8215 50  0000 C CNN
F 2 "" H 10075 8075 50  0001 C CNN
F 3 "" H 10075 8075 50  0001 C CNN
	1    10075 8075
	-1   0    0    -1  
$EndComp
Wire Wire Line
	10050 8325 10075 8325
Wire Wire Line
	10075 8325 10075 8500
Wire Wire Line
	10050 8225 10075 8225
Wire Wire Line
	10075 8225 10075 8075
Text GLabel 9650 9100 0    50   Input ~ 0
REV_EN_IND
Wire Wire Line
	9650 9100 9775 9100
Text GLabel 7250 5750 0    50   Input ~ 0
REV_EN_IND
Text GLabel 7375 4325 0    50   Input ~ 0
FW_EN_IND
Wire Wire Line
	7375 4325 7500 4325
Wire Wire Line
	7500 4325 7500 4100
Wire Wire Line
	7250 5750 7350 5750
Wire Wire Line
	7350 5750 7350 5525
Connection ~ 7350 5525
Wire Wire Line
	7350 5525 10700 5525
$Comp
L LatheControl-rescue:GND #PWR?
U 1 1
P 4275 8725
AR Path="/5CA416F1" Ref="#PWR?"  Part="1" 
AR Path="/5AFD01F0/5CA416F1" Ref="#PWR?"  Part="1" 
AR Path="/5AFD01F6/5CA416F1" Ref="#PWR0116"  Part="1" 
F 0 "#PWR0116" H 4275 8475 50  0001 C CNN
F 1 "GND" H 4275 8575 50  0000 C CNN
F 2 "" H 4275 8725 50  0001 C CNN
F 3 "" H 4275 8725 50  0001 C CNN
	1    4275 8725
	1    0    0    -1  
$EndComp
Wire Wire Line
	3800 6750 3800 8425
Wire Wire Line
	10150 1725 10975 1725
Wire Wire Line
	10150 2275 11275 2275
Wire Wire Line
	13500 3525 14175 3525
Wire Wire Line
	13525 4075 14175 4075
Wire Wire Line
	7500 4100 10475 4100
Wire Wire Line
	6825 4100 7500 4100
Connection ~ 7500 4100
$Comp
L Connector:Conn_01x02_Male J21
U 1 1
P 5600 1650
F 0 "J21" H 5706 1828 50  0000 C CNN
F 1 "Conn_01x02_Male" H 5706 1737 50  0000 C CNN
F 2 "Connectors_JST:JST_EH_B02B-EH-A_02x2.50mm_Straight" H 5600 1650 50  0001 C CNN
F 3 "http://www.jst-mfg.com/product/pdf/eng/eEH.pdf" H 5600 1650 50  0001 C CNN
	1    5600 1650
	1    0    0    -1  
$EndComp
$Comp
L LatheControl-rescue:+12V #PWR?
U 1 1
P 6175 1175
AR Path="/5D050E58" Ref="#PWR?"  Part="1" 
AR Path="/5AFD01F0/5D050E58" Ref="#PWR?"  Part="1" 
AR Path="/5AFD01F6/5D050E58" Ref="#PWR05"  Part="1" 
F 0 "#PWR05" H 6175 1025 50  0001 C CNN
F 1 "+12V" H 6175 1315 50  0000 C CNN
F 2 "" H 6175 1175 50  0001 C CNN
F 3 "" H 6175 1175 50  0001 C CNN
	1    6175 1175
	-1   0    0    -1  
$EndComp
Wire Wire Line
	5800 1650 6175 1650
$Comp
L LatheControl-rescue:GND #PWR?
U 1 1
P 6175 1825
AR Path="/5D05852F" Ref="#PWR?"  Part="1" 
AR Path="/5AFD01F0/5D05852F" Ref="#PWR?"  Part="1" 
AR Path="/5AFD01F6/5D05852F" Ref="#PWR028"  Part="1" 
F 0 "#PWR028" H 6175 1575 50  0001 C CNN
F 1 "GND" H 6175 1675 50  0000 C CNN
F 2 "" H 6175 1825 50  0001 C CNN
F 3 "" H 6175 1825 50  0001 C CNN
	1    6175 1825
	1    0    0    -1  
$EndComp
Wire Wire Line
	5800 1750 6175 1750
Wire Wire Line
	6175 1750 6175 1825
$Comp
L LatheControl-rescue:R R?
U 1 1
P 6175 1400
AR Path="/5D05F767" Ref="R?"  Part="1" 
AR Path="/5AFD01F0/5D05F767" Ref="R?"  Part="1" 
AR Path="/5AFD01F6/5D05F767" Ref="R17"  Part="1" 
F 0 "R17" V 6255 1400 50  0000 C CNN
F 1 "1K" V 6175 1400 50  0000 C CNN
F 2 "Resistors_SMD:R_0603_HandSoldering" V 6105 1400 50  0001 C CNN
F 3 "http://www.yageo.com/documents/recent/PYu-RC_Group_51_RoHS_L_10.pdf" H 6175 1400 50  0001 C CNN
	1    6175 1400
	1    0    0    -1  
$EndComp
Wire Wire Line
	6175 1175 6175 1250
Wire Wire Line
	6175 1550 6175 1650
$EndSCHEMATC
